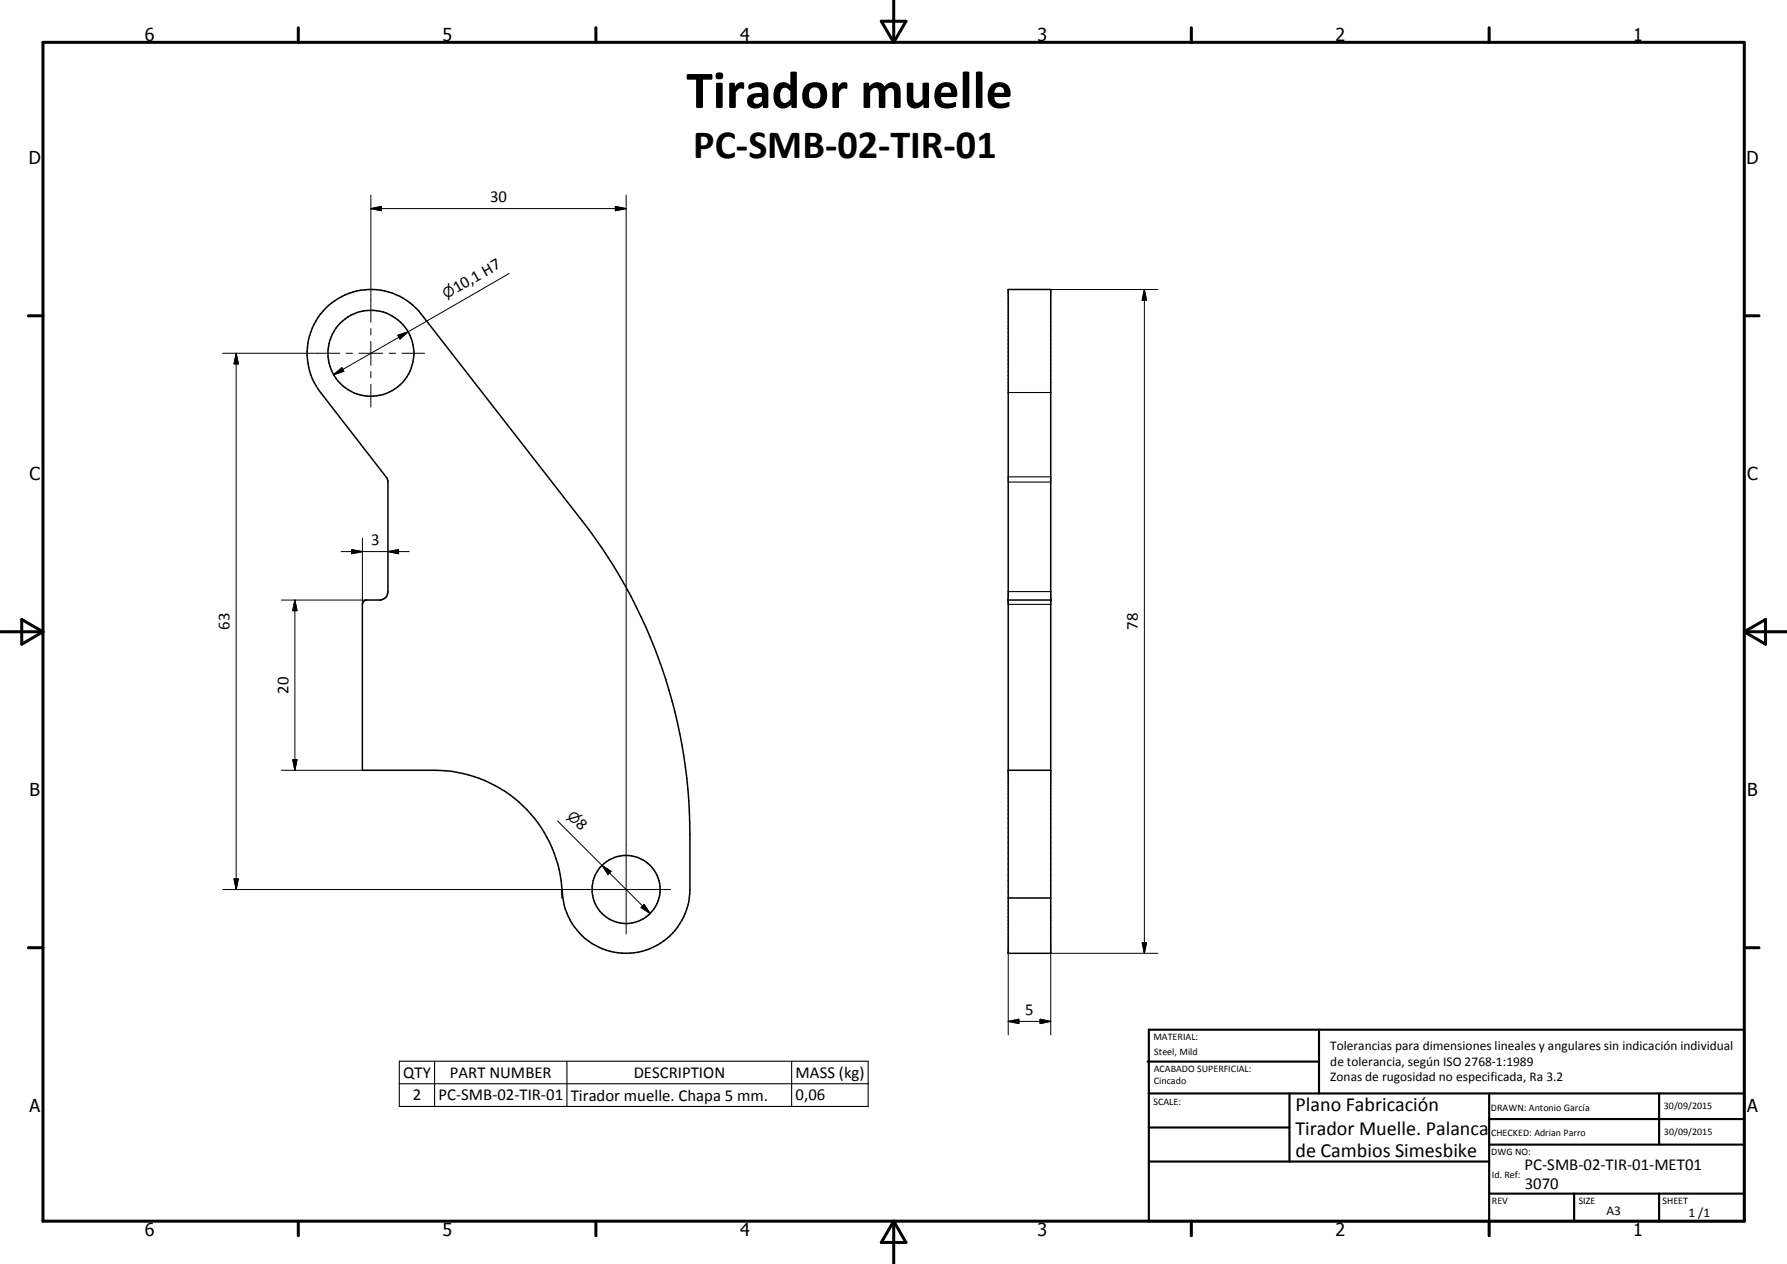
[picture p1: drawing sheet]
<svg xmlns="http://www.w3.org/2000/svg" width="420mm" height="297mm" viewBox="0 0 420 297" stroke-linecap="round" stroke-linejoin="round" font-family="sans-serif">
<g fill="none" stroke="#000" stroke-width=".35">
<path d="M76.6 72.4a15 15 0 0 1 21.9 .7l38.4 49.3a120 120 0 0 1 25.3 73.7v12.9a15 15 0 0 1-15 15 15 15 0 0 1-15-15v2a30 30 0 0 0-30-30h-17v-39l.2-.6 .6-.3 3.6-.1a1.98 1.98 0 0 0 1.6-2v-25.7l-.1-.7-15.7-20.4a15 15 0 0 1 1.2-19.8zM237.1 68h9.9v156h-9.9zM237.1 141h9.9M237.1 181h9.9M237.1 211h9.9"/>
<circle cx="87.2" cy="83" r="10.1"/>
<circle cx="147.2" cy="209" r="8"/>
</g>
<path d="M237.1 92.2h9.9M237.1 113.3h9.9M237.1 112.1h9.9M237.1 139h9.9M237.1 142h9.9M93.9 249.4h110.2v10.6h-110.2zM93.9 254.7h110.2M102.2 249.4v10.6M133.3 249.4v10.6M186.1 249.4v10.6" fill="none" stroke="#000" stroke-width=".25"/>
<g fill="#000">
<circle cx="237.1" cy="141" r=".18"/>
<circle cx="247" cy="141" r=".18"/>
</g>
<g fill="none" stroke="#000" stroke-width=".71">
<path d="M10.1 9.9h400v277.1h-400zM70.1 6.5v3.4M140.1 6.5v3.4M207.2 5h5.8l-2.9 4.9zM210.1 0v9.9M280.1 6.5v3.4M350.1 6.5v3.4M6.7 74.2h3.4M410.1 74.2h3.5M.1 148.5h10M5.1 145.6l5 2.9-5 2.9zM410.1 148.5h10"/>
<path d="M410.1 148.5l5-2.9v5.8zM6.7 222.7h3.4M410.1 222.7h3.5M70.1 287v3.4M140.1 287v3.4M210.1 287v10M210.1 287l2.9 5h-5.8zM280.1 287v3.4M350.1 287v3.4"/>
</g>
<g fill="none" stroke="#000" stroke-width=".51">
<path d="M269.8 249.5h40.3M270.1 242h140v45h-140zM270.1 257h140M303.2 257v16M310.1 242v15M350.1 257v30M390.1 257v12M270.1 265h33.1M270.1 273h80M350.1 269h60M350.1 263h60M350.1 280.5h60"/>
<path d="M370.1 280.5v6.5M390.1 280.5v6.5"/>
</g>
<g fill="none" stroke="#000" stroke-width=".24">
<path d="M87.2 49l2.5-.5v1zM87.2 45.8v29.9M87.2 49h60M144.7 48.5l2.5 .5-2.5 .5zM147.2 45.8v173.7M87.2 77.2v1.5M93.5 78.8l2.5-.8-1.9 1.7zM96 78l-17.6 10.1M119.7 64.3l-23.7 13.7M247 68h25.2M269.1 68l.5 2.5h-1zM269.1 68v156"/>
<path d="M52.4 83h27.5M55.5 83l.5 2.5h-1zM55.5 83v126M78.4 88.1l2-1.7 .4 .8zM81.4 83h1.5M84.4 83h5.6M87.2 80.2v5.7M87.2 87.3v1.5M87.2 90.3v5.3M91.5 83h1.5M94.5 83h5.3M80.2 129.6h16"/>
<path d="M82.7 129.2l2.5 .4-2.5 .5zM85.2 126.4v15.6M91.2 129.6l2.5-.4v.9zM66.2 141h20M69.3 141l.5 2.5h-1zM69.3 141v40M68.8 178.5h1l-.5 2.5zM66.2 181h19M131.1 192.9l21.8 21.8M52.4 209h105.3M55 206.5h1l-.5 2.5zM141.6 203.4l2.1 1.4-.8 .7z"/>
<path d="M150.7 213.3l.8-.7 1.4 2.1zM237.1 224v19.2M244.5 239.5l2.5 .5-2.5 .5zM268.6 221.5h1l-.5 2.5zM272.2 224h-25.2v19.2M237.1 240l2.5-.5v1zM237.1 240h9.9"/>
</g>
<g fill="#000">
<path d="M87.2 49l2.5-.5v1zM144.7 48.5l2.5 .5-2.5 .5zM93.5 78.8l2.5-.8-1.9 1.7zM269.1 68l.5 2.5h-1zM55.5 83l.5 2.5h-1zM78.4 88.1l2-1.7 .4 .8zM82.7 129.2l2.5 .4-2.5 .5zM91.2 129.6l2.5-.4v.9zM69.3 141l.5 2.5h-1zM68.8 178.5h1l-.5 2.5zM55 206.5h1l-.5 2.5zM141.6 203.4l2.1 1.4-.8 .7z"/>
<path d="M150.7 213.3l.8-.7 1.4 2.1zM237.1 240l2.5-.5v1zM268.6 221.5h1l-.5 2.5zM244.5 239.5l2.5 .5-2.5 .5z"/>
</g>
<text font-size="12.6" x="161.4" y="25.4">Tirador muelle</text>
<text font-size="9.4" x="163" y="37.2">PC-SMB-02-TIR-01</text>
<g font-size="4.7">
<text x="304.6" y="261.2">Plano Fabricación</text>
<text x="304.6" y="266.6">Tirador Muelle. Palanca</text>
<text x="304.6" y="272">de Cambios Simesbike</text>
</g>
<g font-size="4.2">
<text x="34" y="9.6">6</text>
<text x="104" y="9.6">5</text>
<text x="174" y="9.6">4</text>
<text x="244" y="9.6">3</text>
<text x="314" y="9.6">2</text>
<text x="384" y="9.6">1</text>
<text x="6.8" y="38.7">D</text>
<text x="410.6" y="38.7">D</text>
<text x="7" y="112.9">C</text>
<text x="410.8" y="112.9">C</text>
<text x="7" y="187.1">B</text>
<text x="410.8" y="187.1">B</text>
<text x="7" y="261.4">A</text>
<text x="410.8" y="261.4">A</text>
<text x="34" y="290.4">6</text>
<text x="104" y="290.4">5</text>
<text x="174" y="290.4">4</text>
<text x="244" y="290.4">3</text>
<text x="314" y="290.4">2</text>
<text x="384" y="290.4">1</text>
</g>
<g font-size="3.9">
<text x="115.3" y="47.5">30</text>
<text x="107.4" y="69" transform="rotate(-30 107.4 69)">10,1 H7</text>
<text x="87.2" y="128.1">3</text>
<text x="54" y="148.1" transform="rotate(-90 54 148.1)">63</text>
<text x="267.5" y="148.1" transform="rotate(-90 267.5 148.1)">78</text>
<text x="67.8" y="163" transform="rotate(-90 67.8 163)">20</text>
<text x="135.2" y="193.9" transform="rotate(45 135.2 193.9)">8</text>
<text x="241" y="238.5">5</text>
<text x="94.8" y="253.3">QTY</text>
<text x="105.8" y="253.3">PART NUMBER</text>
<text x="149" y="253.3">DESCRIPTION</text>
<text x="187.1" y="253.4">MASS (kg)</text>
<text x="97.1" y="258.6">2</text>
<text x="103.1" y="258.6">PC-SMB-02-TIR-01</text>
<text x="134.2" y="258.7">Tirador muelle. Chapa 5 mm.</text>
<text x="187.1" y="258.6">0,06</text>
<text x="358.5" y="275">PC-SMB-02-TIR-01-MET01</text>
<text x="358.5" y="279.4">3070</text>
</g>
<g font-size="3.3">
<text x="104.9" y="70.4" transform="rotate(-30 104.9 70.4)">⌀</text>
<text x="133.2" y="191.9" transform="rotate(45 133.2 191.9)">⌀</text>
</g>
<g font-size="3.1">
<text x="312.7" y="246.8">Tolerancias para dimensiones lineales y angulares sin indicación individual</text>
<text x="312.7" y="250.4">de tolerancia, según ISO 2768-1:1989</text>
<text x="312.7" y="254">Zonas de rugosidad no especificada, Ra 3.2</text>
<text x="377.7" y="285.6">A3</text>
<text x="397" y="285.9">1 /1</text>
</g>
<g font-size="2.4">
<text x="271.2" y="244.4">MATERIAL:</text>
<text x="271.3" y="252">ACABADO SUPERFICIAL:</text>
<text x="271.4" y="247.9">Steel, Mild</text>
<text x="271.3" y="254.6">Cincado</text>
<text x="271.2" y="259.7">SCALE:</text>
<text x="350.6" y="261">DRAWN: Antonio García</text>
<text x="391.2" y="260.6">30/09/2015</text>
<text x="350.6" y="267">CHECKED: Adrian Parro</text>
<text x="391.2" y="266.7">30/09/2015</text>
<text x="350.6" y="271.4">DWG NO:</text>
<text x="350.8" y="276.9">Id. Ref:</text>
<text x="350.8" y="282.8">REV</text>
<text x="371.2" y="282.9">SIZE</text>
<text x="390.9" y="282.9">SHEET</text>
</g>
</svg>
